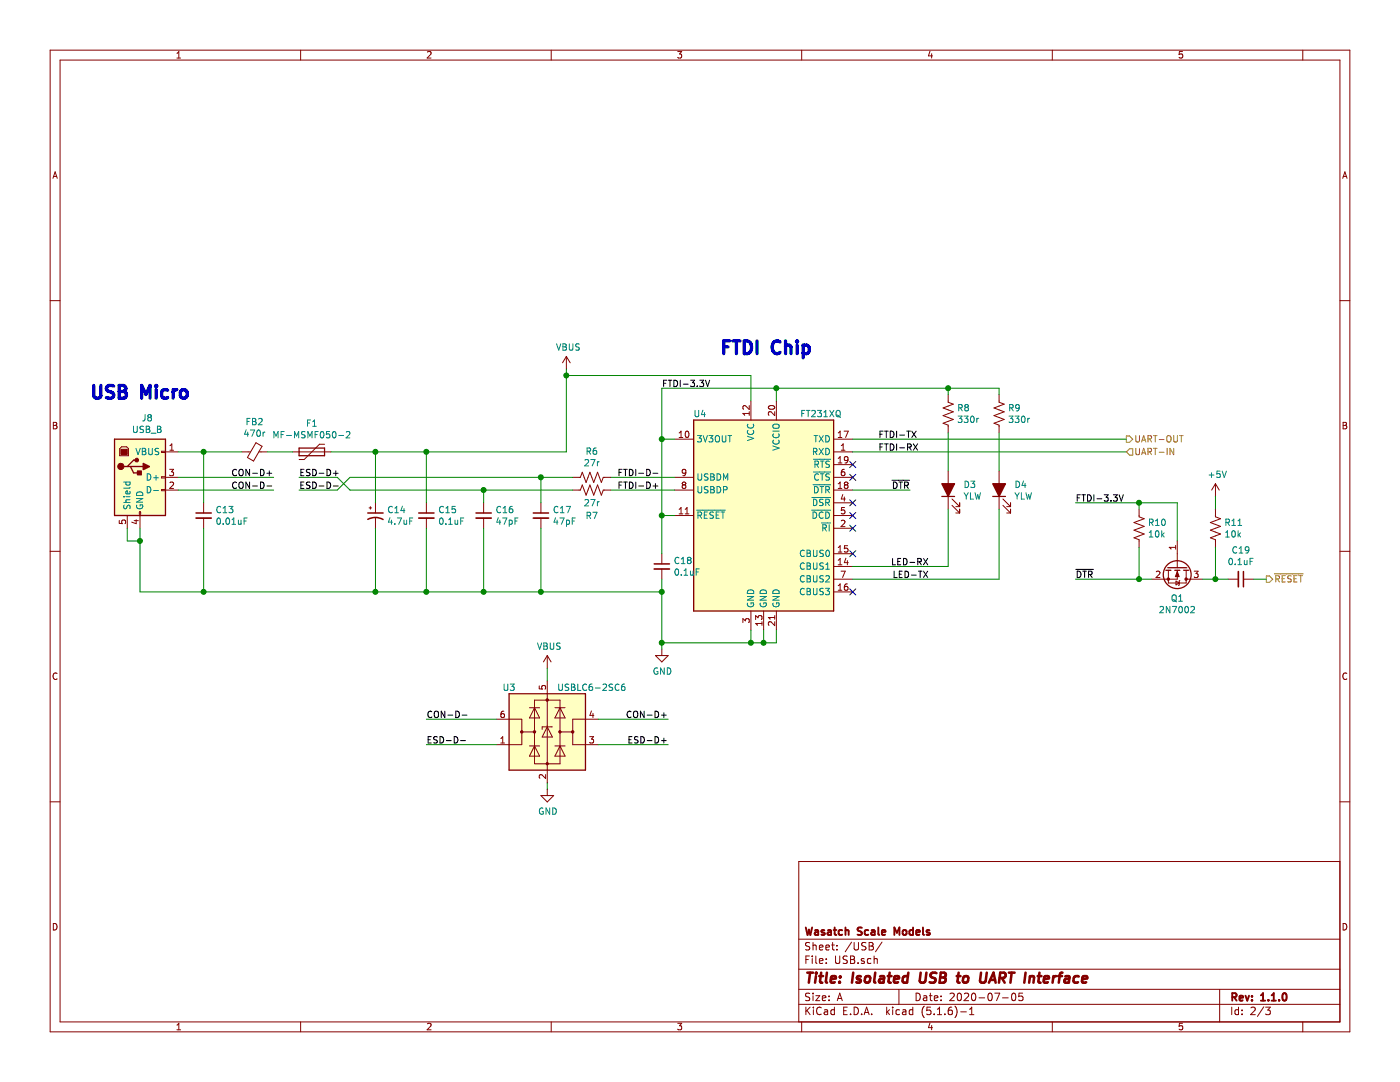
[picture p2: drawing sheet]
EESchema Schematic File Version 4
EELAYER 30 0
EELAYER END
$Descr A 11000 8500
encoding utf-8
Sheet 2 3
Title "Isolated USB to UART Interface"
Date "2020-07-05"
Rev "1.1.0"
Comp "Wasatch Scale Models"
Comment1 ""
Comment2 ""
Comment3 ""
Comment4 ""
$EndDescr
Text Label 7300 4450 2    50   ~ 0
LED-RX
Text Label 7300 4550 2    50   ~ 0
LED-TX
$Comp
L Device:Ferrite_Bead_Small FB?
U 1 1
P 2000 3550
AR Path="/60C61B9A" Ref="FB?"  Part="1" 
AR Path="/60C59F6D/60C61B9A" Ref="FB?"  Part="1" 
AR Path="/5F80C3F6/60C61B9A" Ref="FB2"  Part="1" 
F 0 "FB2" V 1763 3550 50  0000 C CNN
F 1 "470r" V 1854 3550 50  0000 C CNN
F 2 "Resistor_SMD:R_0603_1608Metric" V 1930 3550 50  0001 C CNN
F 3 "~" H 2000 3550 50  0001 C CNN
F 4 "490-5223-1-ND" H 2000 3550 50  0001 C CNN "Digikey PN"
F 5 "BLM18PG471SN1" H 2000 3550 50  0001 C CNN "Part Number"
	1    2000 3550
	0    1    1    0   
$EndComp
Wire Wire Line
	5300 4050 5200 4050
Wire Wire Line
	5200 4050 5200 3450
Wire Wire Line
	5200 3450 5300 3450
Wire Wire Line
	4450 2950 4450 3550
Wire Wire Line
	5900 2950 5900 3150
Wire Wire Line
	6100 3050 6100 3150
$Comp
L Device:LED_ALT D3
U 1 1
P 7450 3850
F 0 "D3" V 7489 3732 50  0000 R CNN
F 1 "YLW" V 7398 3732 50  0000 R CNN
F 2 "LED_SMD:LED_0603_1608Metric" H 7450 3850 50  0001 C CNN
F 3 "~" H 7450 3850 50  0001 C CNN
	1    7450 3850
	0    -1   -1   0   
$EndComp
$Comp
L Device:LED_ALT D4
U 1 1
P 7850 3850
F 0 "D4" V 7889 3732 50  0000 R CNN
F 1 "YLW" V 7798 3732 50  0000 R CNN
F 2 "LED_SMD:LED_0603_1608Metric" H 7850 3850 50  0001 C CNN
F 3 "~" H 7850 3850 50  0001 C CNN
	1    7850 3850
	0    -1   -1   0   
$EndComp
$Comp
L Device:C_Small C18
U 1 1
P 5200 4450
F 0 "C18" H 5292 4496 50  0000 L CNN
F 1 "0.1uF" H 5292 4405 50  0000 L CNN
F 2 "Capacitor_SMD:C_0603_1608Metric" H 5200 4450 50  0001 C CNN
F 3 "~" H 5200 4450 50  0001 C CNN
	1    5200 4450
	1    0    0    -1  
$EndComp
Wire Wire Line
	5200 4350 5200 4050
Connection ~ 5200 4050
Wire Wire Line
	5200 4550 5200 4650
$Comp
L Device:R_US R7
U 1 1
P 4650 3850
F 0 "R7" V 4850 3850 50  0000 C CNN
F 1 "27r" V 4750 3850 50  0000 C CNN
F 2 "Resistor_SMD:R_0603_1608Metric" V 4690 3840 50  0001 C CNN
F 3 "~" H 4650 3850 50  0001 C CNN
	1    4650 3850
	0    1    1    0   
$EndComp
$Comp
L Device:R_US R6
U 1 1
P 4650 3750
F 0 "R6" V 4445 3750 50  0000 C CNN
F 1 "27r" V 4536 3750 50  0000 C CNN
F 2 "Resistor_SMD:R_0603_1608Metric" V 4690 3740 50  0001 C CNN
F 3 "~" H 4650 3750 50  0001 C CNN
	1    4650 3750
	0    1    1    0   
$EndComp
$Comp
L Device:C_Small C13
U 1 1
P 1600 4050
F 0 "C13" H 1692 4096 50  0000 L CNN
F 1 "0.01uF" H 1692 4005 50  0000 L CNN
F 2 "Capacitor_SMD:C_0603_1608Metric" H 1600 4050 50  0001 C CNN
F 3 "~" H 1600 4050 50  0001 C CNN
	1    1600 4050
	1    0    0    -1  
$EndComp
Wire Wire Line
	3350 3950 3350 3550
Wire Wire Line
	3350 4150 3350 4650
Wire Wire Line
	3350 4650 3800 4650
$Comp
L Device:C_Small C16
U 1 1
P 3800 4050
F 0 "C16" H 3892 4096 50  0000 L CNN
F 1 "47pF" H 3892 4005 50  0000 L CNN
F 2 "Capacitor_SMD:C_0603_1608Metric" H 3800 4050 50  0001 C CNN
F 3 "~" H 3800 4050 50  0001 C CNN
	1    3800 4050
	1    0    0    -1  
$EndComp
$Comp
L Device:C_Small C17
U 1 1
P 4250 4050
F 0 "C17" H 4342 4096 50  0000 L CNN
F 1 "47pF" H 4342 4005 50  0000 L CNN
F 2 "Capacitor_SMD:C_0603_1608Metric" H 4250 4050 50  0001 C CNN
F 3 "~" H 4250 4050 50  0001 C CNN
	1    4250 4050
	1    0    0    -1  
$EndComp
Wire Wire Line
	3800 3950 3800 3850
Wire Wire Line
	3800 3850 4500 3850
Wire Wire Line
	4250 3950 4250 3750
Wire Wire Line
	4250 3750 4500 3750
Wire Wire Line
	3800 4150 3800 4650
Connection ~ 3800 4650
Wire Wire Line
	3800 4650 4250 4650
Wire Wire Line
	4250 4150 4250 4650
Connection ~ 4250 4650
Wire Wire Line
	2650 3750 2750 3850
Wire Wire Line
	2650 3850 2750 3750
Text HLabel 8850 3550 2    50   Input ~ 0
UART-IN
Text HLabel 8850 3450 2    50   Output ~ 0
UART-OUT
Text Notes 5650 2800 0    100  ~ 20
FTDI Chip
$Comp
L Device:CP1_Small C14
U 1 1
P 2950 4050
F 0 "C14" H 3041 4096 50  0000 L CNN
F 1 "4.7uF" H 3041 4005 50  0000 L CNN
F 2 "Capacitor_Tantalum_SMD:CP_EIA-3216-18_Kemet-A" H 2950 4050 50  0001 C CNN
F 3 "~" H 2950 4050 50  0001 C CNN
	1    2950 4050
	1    0    0    -1  
$EndComp
$Comp
L Device:C_Small C15
U 1 1
P 3350 4050
F 0 "C15" H 3442 4096 50  0000 L CNN
F 1 "0.1uF" H 3442 4005 50  0000 L CNN
F 2 "Capacitor_SMD:C_0603_1608Metric" H 3350 4050 50  0001 C CNN
F 3 "~" H 3350 4050 50  0001 C CNN
	1    3350 4050
	1    0    0    -1  
$EndComp
Wire Wire Line
	1600 3550 1600 3950
Wire Wire Line
	1600 4150 1600 4650
Text Notes 700  3150 0    100  ~ 20
USB Micro
Wire Wire Line
	2650 3750 2350 3750
Wire Wire Line
	2650 3850 2350 3850
Wire Wire Line
	1600 3550 1900 3550
Connection ~ 3350 3550
Wire Wire Line
	1600 4650 2950 4650
Connection ~ 3350 4650
Text Label 5250 5650 2    50   ~ 0
CON-D+
Wire Wire Line
	4700 5650 5250 5650
Wire Wire Line
	4700 5850 5250 5850
Wire Wire Line
	3350 5650 3900 5650
Wire Wire Line
	3350 5850 3900 5850
Text Label 5250 5850 2    50   ~ 0
ESD-D+
Text Label 3350 5650 0    50   ~ 0
CON-D-
Text Label 3350 5850 0    50   ~ 0
ESD-D-
Text Label 2150 3750 2    50   ~ 0
CON-D+
Text Label 2350 3750 0    50   ~ 0
ESD-D+
Text Label 2150 3850 2    50   ~ 0
CON-D-
Text Label 2350 3850 0    50   ~ 0
ESD-D-
Text Label 4850 3850 0    50   ~ 0
FTDI-D+
Text Label 4850 3750 0    50   ~ 0
FTDI-D-
Wire Wire Line
	2750 3850 3800 3850
Connection ~ 3800 3850
Wire Wire Line
	2750 3750 4250 3750
Connection ~ 4250 3750
Wire Wire Line
	2950 3950 2950 3550
Connection ~ 2950 3550
Wire Wire Line
	2950 3550 3350 3550
Wire Wire Line
	2950 4150 2950 4650
Connection ~ 2950 4650
Wire Wire Line
	2950 4650 3350 4650
Wire Wire Line
	2100 3550 2300 3550
Wire Wire Line
	3350 3550 4450 3550
$Comp
L Device:R_US R9
U 1 1
P 7850 3250
F 0 "R9" H 7918 3296 50  0000 L CNN
F 1 "330r" H 7918 3205 50  0000 L CNN
F 2 "Resistor_SMD:R_0603_1608Metric" V 7890 3240 50  0001 C CNN
F 3 "~" H 7850 3250 50  0001 C CNN
	1    7850 3250
	1    0    0    -1  
$EndComp
$Comp
L Device:R_US R8
U 1 1
P 7450 3250
F 0 "R8" H 7518 3296 50  0000 L CNN
F 1 "330r" H 7518 3205 50  0000 L CNN
F 2 "Resistor_SMD:R_0603_1608Metric" V 7490 3240 50  0001 C CNN
F 3 "~" H 7450 3250 50  0001 C CNN
	1    7450 3250
	1    0    0    -1  
$EndComp
Wire Wire Line
	1400 3550 1600 3550
Connection ~ 1600 3550
Wire Wire Line
	1400 3750 2150 3750
Wire Wire Line
	1400 3850 2150 3850
Connection ~ 1600 4650
Wire Wire Line
	1100 4650 1600 4650
Wire Wire Line
	4250 4650 5200 4650
Wire Wire Line
	4450 2950 5900 2950
Wire Wire Line
	4800 3750 5300 3750
Wire Wire Line
	4800 3850 5300 3850
Wire Wire Line
	6700 4450 7450 4450
Wire Wire Line
	6700 4550 7850 4550
Wire Wire Line
	7450 3700 7450 3400
Wire Wire Line
	7850 3700 7850 3400
Wire Wire Line
	7850 3100 7850 3050
Wire Wire Line
	7450 3100 7450 3050
$Comp
L Interface_USB:FT231XQ U4
U 1 1
P 6000 4050
F 0 "U4" H 5500 4850 50  0000 C CNN
F 1 "FT231XQ" H 6450 4850 50  0000 C CNN
F 2 "Package_DFN_QFN:QFN-20-1EP_4x4mm_P0.5mm_EP2.5x2.5mm" H 7350 3250 50  0001 C CNN
F 3 "https://www.ftdichip.com/Support/Documents/DataSheets/ICs/DS_FT231X.pdf" H 6000 4050 50  0001 C CNN
	1    6000 4050
	1    0    0    -1  
$EndComp
Wire Wire Line
	7450 4000 7450 4450
Wire Wire Line
	7850 4000 7850 4550
Wire Wire Line
	6700 3850 7150 3850
Wire Wire Line
	6100 5050 6100 4950
Wire Wire Line
	6100 5050 6000 5050
Wire Wire Line
	6000 5050 6000 4950
Wire Wire Line
	5900 5050 5900 4950
Wire Wire Line
	5900 5050 6000 5050
Connection ~ 6000 5050
Wire Wire Line
	5200 5050 5200 4650
Connection ~ 5200 4650
Wire Wire Line
	5200 5050 5900 5050
Connection ~ 5900 5050
NoConn ~ 6700 4350
NoConn ~ 6700 4650
NoConn ~ 6700 4150
NoConn ~ 6700 4050
NoConn ~ 6700 3950
NoConn ~ 6700 3650
NoConn ~ 6700 3750
Text Label 6900 3450 0    50   ~ 0
FTDI-TX
Text Label 6900 3550 0    50   ~ 0
FTDI-RX
$Comp
L Power_Protection:USBLC6-2SC6 U3
U 1 1
P 4300 5750
F 0 "U3" H 4000 6100 50  0000 C CNN
F 1 "USBLC6-2SC6" H 4650 6100 50  0000 C CNN
F 2 "Package_TO_SOT_SMD:SOT-23-6" H 4300 5250 50  0001 C CNN
F 3 "https://www.st.com/resource/en/datasheet/usblc6-2.pdf" H 4500 6100 50  0001 C CNN
	1    4300 5750
	1    0    0    -1  
$EndComp
Wire Wire Line
	7450 3050 7850 3050
Connection ~ 7450 3050
Wire Wire Line
	6100 3050 7450 3050
Text HLabel 9950 4550 2    50   Output ~ 0
~RESET
Text Label 7150 3850 2    50   ~ 0
~DTR~
Connection ~ 5200 3450
Wire Wire Line
	5200 3050 5200 3450
Connection ~ 6100 3050
Wire Wire Line
	5200 3050 6100 3050
Wire Wire Line
	4300 5350 4300 5250
Wire Wire Line
	4300 6150 4300 6200
$Comp
L power:GND #PWR033
U 1 1
P 4300 6200
F 0 "#PWR033" H 4300 5950 50  0001 C CNN
F 1 "GND" H 4305 6027 50  0000 C CNN
F 2 "" H 4300 6200 50  0001 C CNN
F 3 "" H 4300 6200 50  0001 C CNN
	1    4300 6200
	1    0    0    -1  
$EndComp
$Comp
L power:VBUS #PWR032
U 1 1
P 4300 5250
F 0 "#PWR032" H 4300 5100 50  0001 C CNN
F 1 "VBUS" H 4315 5423 50  0000 C CNN
F 2 "" H 4300 5250 50  0001 C CNN
F 3 "" H 4300 5250 50  0001 C CNN
	1    4300 5250
	1    0    0    -1  
$EndComp
Connection ~ 4450 2950
Wire Wire Line
	4450 2900 4450 2950
$Comp
L Transistor_FET:2N7002 Q1
U 1 1
P 9250 4450
F 0 "Q1" V 9499 4450 50  0000 C CNN
F 1 "2N7002" V 9590 4450 50  0000 C CNN
F 2 "Package_TO_SOT_SMD:SOT-23" H 9450 4375 50  0001 L CIN
F 3 "https://www.fairchildsemi.com/datasheets/2N/2N7002.pdf" H 9250 4450 50  0001 L CNN
	1    9250 4450
	0    1    1    0   
$EndComp
Wire Wire Line
	9450 4550 9550 4550
Wire Wire Line
	8450 4550 8950 4550
Text Label 8450 4550 0    50   ~ 0
~DTR~
Wire Wire Line
	9250 4250 9250 3950
Wire Wire Line
	9250 3950 8950 3950
$Comp
L Device:R_US R10
U 1 1
P 8950 4150
F 0 "R10" H 9018 4196 50  0000 L CNN
F 1 "10k" H 9018 4105 50  0000 L CNN
F 2 "Resistor_SMD:R_0603_1608Metric" V 8990 4140 50  0001 C CNN
F 3 "~" H 8950 4150 50  0001 C CNN
	1    8950 4150
	1    0    0    -1  
$EndComp
Wire Wire Line
	8950 4000 8950 3950
Wire Wire Line
	8950 4300 8950 4550
Connection ~ 8950 4550
Wire Wire Line
	8950 4550 9050 4550
Wire Wire Line
	9550 4550 9550 4300
Connection ~ 9550 4550
Wire Wire Line
	9550 4550 9650 4550
$Comp
L Device:R_US R11
U 1 1
P 9550 4150
F 0 "R11" H 9618 4196 50  0000 L CNN
F 1 "10k" H 9618 4105 50  0000 L CNN
F 2 "Resistor_SMD:R_0603_1608Metric" V 9590 4140 50  0001 C CNN
F 3 "~" H 9550 4150 50  0001 C CNN
	1    9550 4150
	1    0    0    -1  
$EndComp
Wire Wire Line
	9550 4000 9550 3900
$Comp
L power:+5V #PWR035
U 1 1
P 9550 3900
F 0 "#PWR035" H 9550 3750 50  0001 C CNN
F 1 "+5V" H 9565 4073 50  0000 C CNN
F 2 "" H 9550 3900 50  0001 C CNN
F 3 "" H 9550 3900 50  0001 C CNN
	1    9550 3900
	1    0    0    -1  
$EndComp
Wire Wire Line
	8950 3950 8450 3950
Connection ~ 8950 3950
Text Label 8450 3950 0    50   ~ 0
FTDI-3.3V
Text Label 5200 3050 0    50   ~ 0
FTDI-3.3V
$Comp
L Device:C_Small C19
U 1 1
P 9750 4550
F 0 "C19" V 9521 4550 50  0000 C CNN
F 1 "0.1uF" V 9612 4550 50  0000 C CNN
F 2 "Capacitor_SMD:C_0603_1608Metric" H 9750 4550 50  0001 C CNN
F 3 "~" H 9750 4550 50  0001 C CNN
	1    9750 4550
	0    1    1    0   
$EndComp
Wire Wire Line
	9850 4550 9950 4550
$Comp
L Device:Polyfuse F1
U 1 1
P 2450 3550
F 0 "F1" V 2225 3550 50  0000 C CNN
F 1 "MF-MSMF050-2" V 2316 3550 50  0000 C CNN
F 2 "Fuse:Fuse_1812_4532Metric" H 2500 3350 50  0001 L CNN
F 3 "~" H 2450 3550 50  0001 C CNN
	1    2450 3550
	0    1    1    0   
$EndComp
Wire Wire Line
	2600 3550 2950 3550
$Comp
L power:VBUS #PWR034
U 1 1
P 4450 2900
F 0 "#PWR034" H 4450 2750 50  0001 C CNN
F 1 "VBUS" H 4465 3073 50  0000 C CNN
F 2 "" H 4450 2900 50  0001 C CNN
F 3 "" H 4450 2900 50  0001 C CNN
	1    4450 2900
	1    0    0    -1  
$EndComp
Wire Wire Line
	6700 3550 8850 3550
Wire Wire Line
	6700 3450 8850 3450
Wire Wire Line
	1100 4150 1100 4250
$Comp
L Connector:USB_B J8
U 1 1
P 1100 3750
F 0 "J8" H 1157 4217 50  0000 C CNN
F 1 "USB_B" H 1157 4126 50  0000 C CNN
F 2 "FortyTwoLabs:USB-B-Amphenol-61729-1011BLF" H 1250 3700 50  0001 C CNN
F 3 " ~" H 1250 3700 50  0001 C CNN
	1    1100 3750
	1    0    0    -1  
$EndComp
Wire Wire Line
	1000 4150 1000 4250
Wire Wire Line
	1000 4250 1100 4250
Connection ~ 1100 4250
Wire Wire Line
	1100 4250 1100 4650
$Comp
L power:GND #PWR0101
U 1 1
P 5200 5100
F 0 "#PWR0101" H 5200 4850 50  0001 C CNN
F 1 "GND" H 5205 4927 50  0000 C CNN
F 2 "" H 5200 5100 50  0001 C CNN
F 3 "" H 5200 5100 50  0001 C CNN
	1    5200 5100
	1    0    0    -1  
$EndComp
Wire Wire Line
	5200 5100 5200 5050
Connection ~ 5200 5050
$EndSCHEMATC
